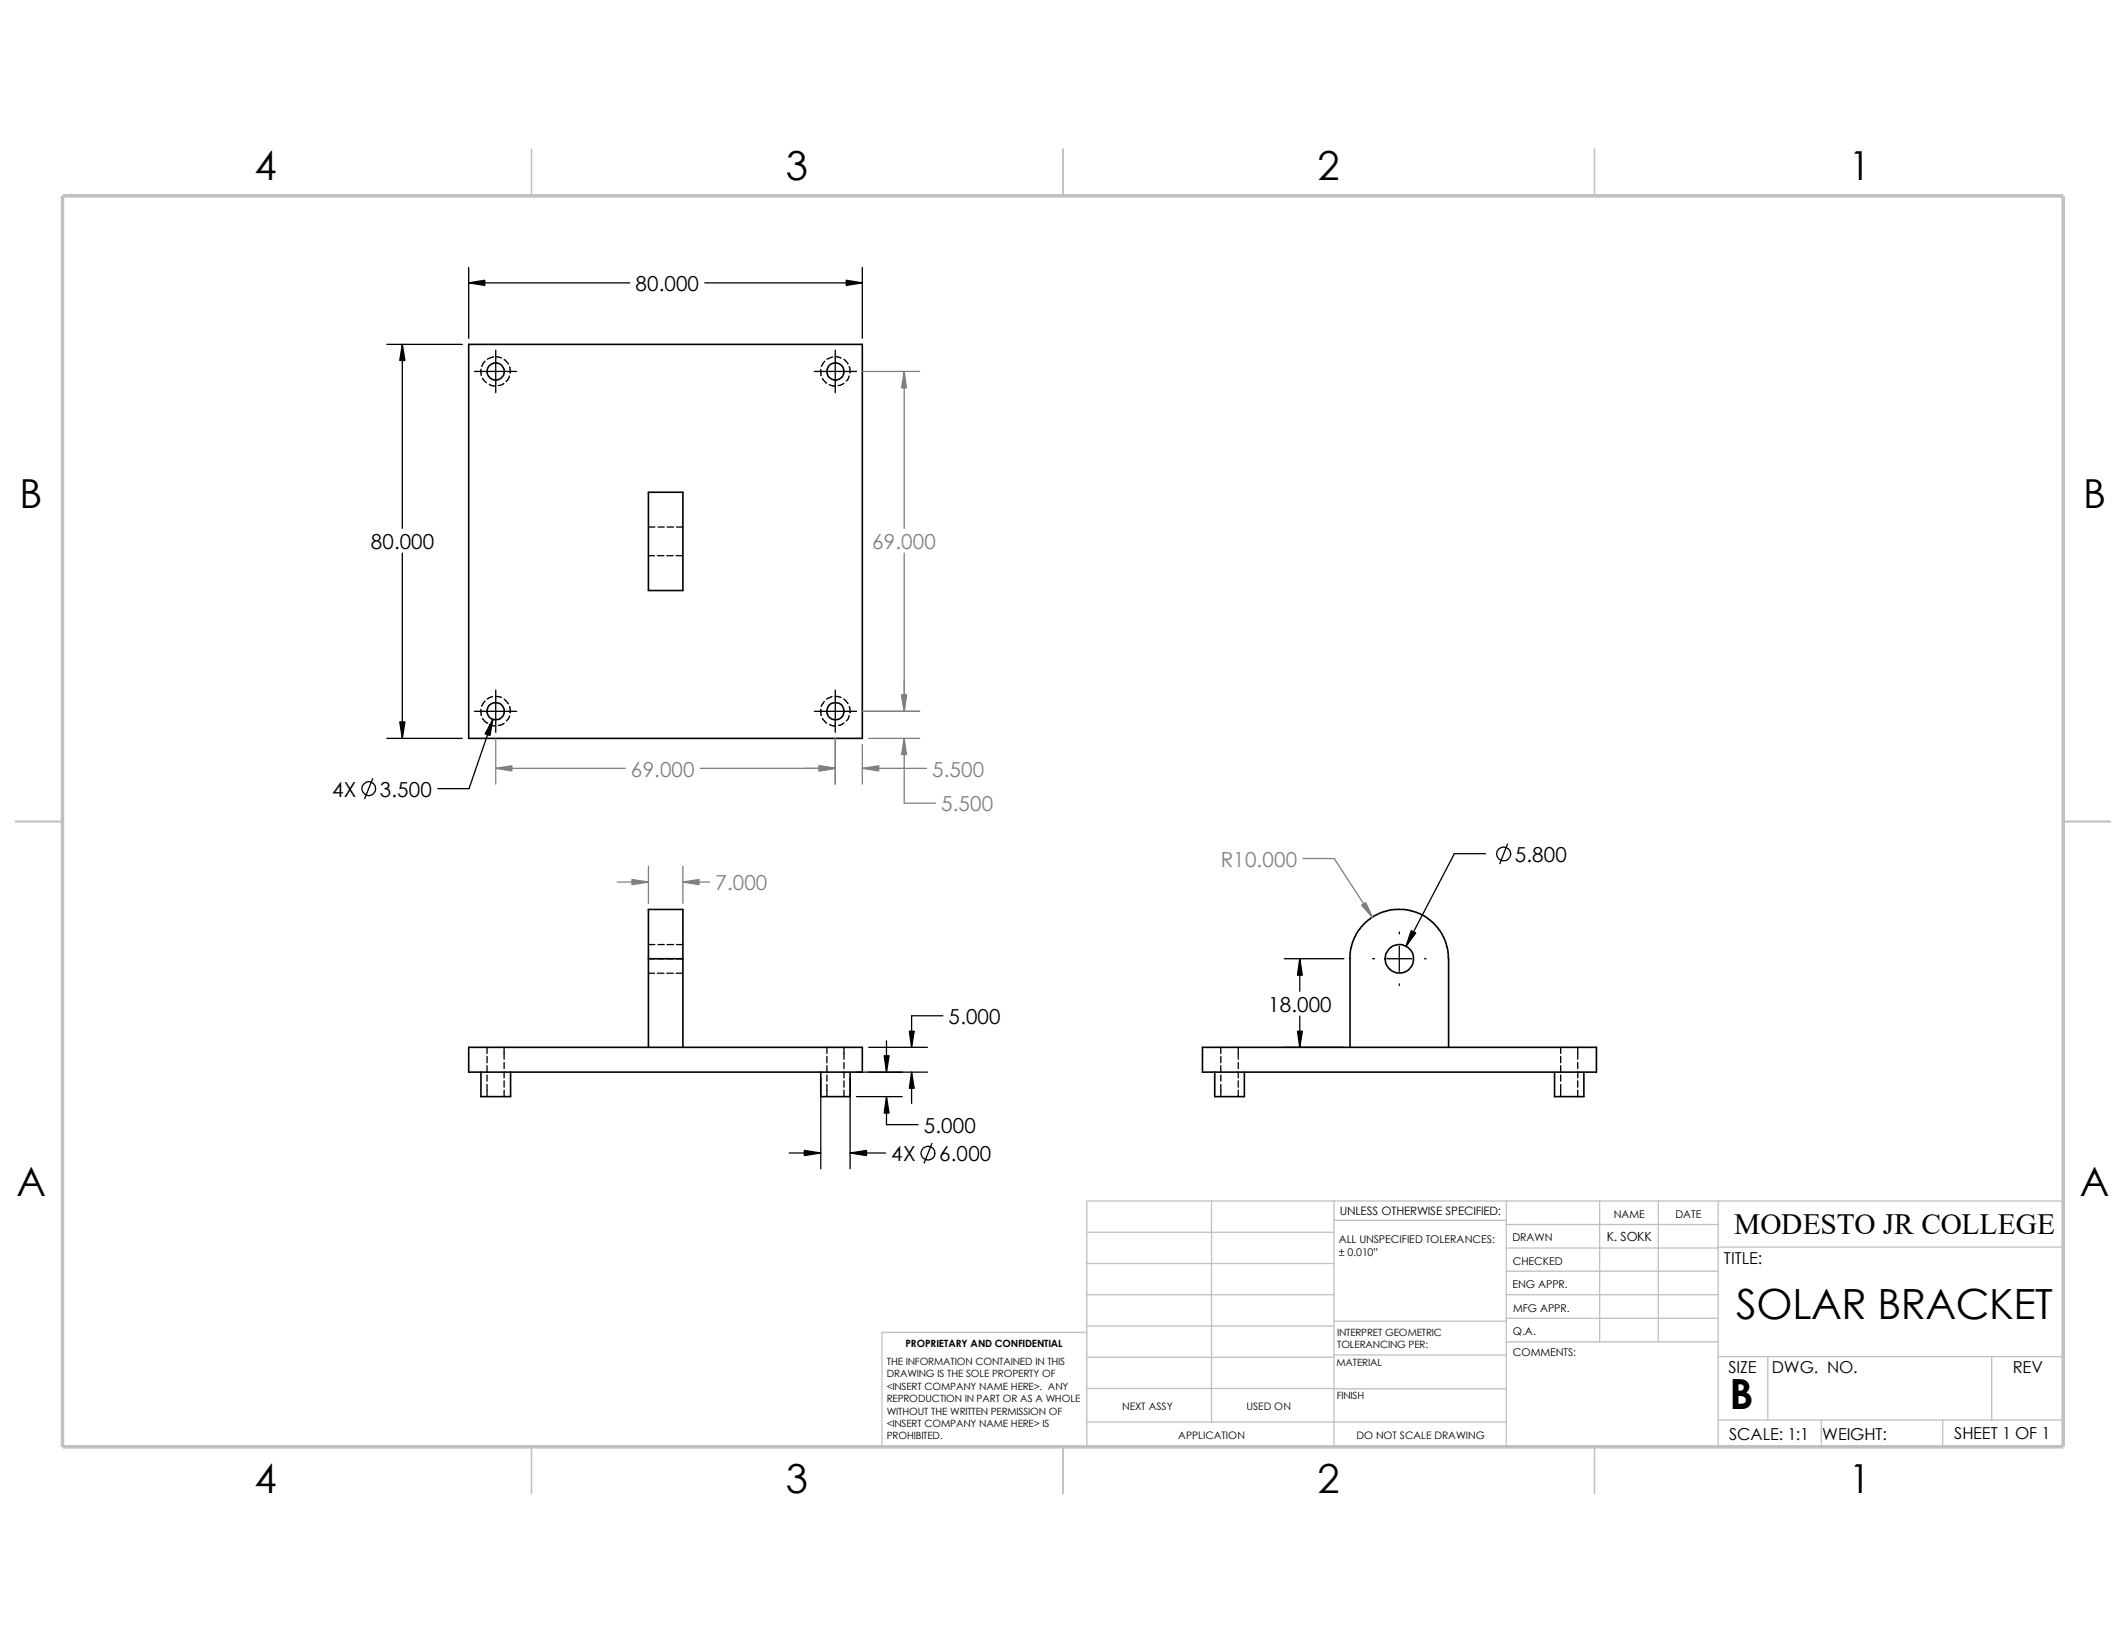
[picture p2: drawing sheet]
<svg xmlns="http://www.w3.org/2000/svg" width="279mm" height="216mm" viewBox="0 0 279 216" stroke-linecap="round" stroke-linejoin="round" font-family="sans-serif">
<g fill="none" stroke="#c0c0c0" stroke-width=".17">
<path d="M159.2 157.8v29.1M175.3 157.8v32.3M198 157.8v32.3M210.2 157.8v18.5M217.9 157.8v18.5M225.8 157.8v32.3M271.1 157.8h-128.3v32.3M142.8 175.1h-26.9v15M142.8 161.9h32.5M142.8 170.1h32.5M142.8 166h32.5M142.8 174.2h32.5"/>
<path d="M142.8 178.4h32.5M175.3 173.6h22.7M175.3 160.4h22.7M175.3 178.1h22.7M198 173.2h27.8M198 170.1h27.8M198 160.9h27.8M198 164h27.8M198 167h27.8M198 176.3h27.8M225.8 163.9h45.3M225.8 178.3h45.3"/>
<path d="M232.3 178.3v8.3M261.7 178.3v8.3M142.8 182.5h32.5M142.8 186.9h55.2M175.3 182.5h22.7M225.8 186.6h45.3M239.4 186.6v3.5M255.3 186.6v3.5"/>
</g>
<path d="M69.8 19.6v6.1M139.7 19.6v6.1M209.5 19.6v6.1M2 107.9h6.2M271.1 107.9h6.2M69.8 190.1v6.2M139.7 190.1v6.2M209.5 190.1v6.2" fill="none" stroke="#c0c0c0" stroke-width=".21"/>
<path d="M8.2 25.7h262.9v164.4h-262.9z" fill="none" stroke="#c0c0c0" stroke-width=".47"/>
<g fill="none" stroke="#000" stroke-width=".17">
<path d="M61.6 37.2h21.2M61.6 35.1v9.3M92.6 37.2h20.7M113.3 35.1v9.3M50.8 45.3h9.9M52.9 45.3v24.1M62.4 48.8h5.5M63.2 48.5v.8M63.4 49.7l.5 .6M63.7 47.5l-.4 .6M64.3 50.5l.5 .2h.3M64.8 46.9l-.7 .3"/>
<path d="M65.2 46.9l.7 .1M65.2 46v5.6M66.2 50.4l-.4 .2-.3 .1M66.3 47.2l.5 .6M66.9 49.4l-.1 .5-.3 .2M67 48.2v.8M107 48.8h5.6M107.9 48.6v.8M108.1 49.7l.5 .6M108.4 47.5l-.5 .6M109 50.5l.8 .3M109.4 46.9l-.7 .3"/>
<path d="M109.8 46.9l.7 .1M109.8 46v5.6M110.9 47.2l.5 .6M110.9 50.4l-.7 .3M111.6 48.2l.1 .4v.4M111.6 49.4l-.2 .5-.2 .2M52.9 72.7v24.3M85.2 69.3h.9M85.2 73h.8M86.4 73h.8M86.5 69.3h.8M87.6 73h.9"/>
<path d="M87.7 69.3h.8M88.9 73h.8M88.9 69.3h.8M50.8 97h9.9M62.4 93.5h5.5M63.2 93.2v.8M63.4 94.4l.6 .6M63.7 92.1l-.4 .7M64 95h.1M64.3 95.2l.8 .2M64.7 91.5l-.7 .4M64.8 94.5l-3.2 9.1h-4.1"/>
<path d="M65.2 91.5l.7 .2M65.2 90.7v5.5M66.3 91.9l.5 .6M66.3 95l-.5 .3h-.3M67 92.8v.8M67 94.1l-.2 .4-.3 .2M107 93.5h5.6M107.9 93.2v.8M108.1 94.4l.5 .6M108.3 92.2l-.4 .6M109 95.2l.8 .2M109.3 91.5l-.7 .4"/>
<path d="M109.8 90.7v5.5M109.8 91.5l.7 .2M110.9 91.9l.5 .6M110.9 95l-.7 .3M111.6 92.8l.1 .5v.3M111.6 94l-.2 .5-.2 .2M49 102.3l-1.1 2.6M195.2 112.2h-4.1l-6.3 12.1M198.1 110.9l-1 2.6M64 137.6v.8M64 138.8v.9M66.3 137.6v1.6"/>
<path d="M66.3 139.6v.8M85.2 126h.8M85.2 124.1h.9M85.2 127.9h.8M86.4 126h.8M86.4 127.9h.8M86.5 124.1h.8M87.6 126h.9M87.6 127.9h.9M87.7 124.1h.8M88.9 126h.8M88.9 127.9h.8"/>
<path d="M88.9 124.1h.8M108.7 137.6v.8M108.7 138.8v.9M110.9 137.6v1.6M110.9 139.6v.8M114.2 137.6h7.7M116.5 136.8v4.1M123.9 133.5h-4.1v4.1M160.4 137.6v.8M160.4 138.8v.9M162.7 137.6v1.6M162.7 139.6v.8"/>
<path d="M168.8 126h7.8M168.8 137.6h7.8M170.8 126v4.3M170.8 133.5v4.1M180.4 126h.2M182.2 126h3.3M183.9 122.5v.2M183.9 124.3v3.3M183.9 129.3v.2M187.2 126h.2M205.1 137.6v.8M205.1 138.8v.9"/>
<path d="M207.3 137.6v1.6M207.3 139.6v.8M64 140v.9M64 141.3v.8M64 142.5v1.6M66.3 140.8v.8M66.3 142v.9M66.3 143.3v.8M103.7 151.5h4.2M107.9 141.7v11.9M108.7 140v.9M108.7 141.3v.8"/>
<path d="M108.7 142.5v1.6M110.9 140.8v.8M110.9 142v.9M110.9 143.3v.8M111.7 141.7v11.9M111.7 151.5h4.7M112.6 140.9h9.3M112.6 144.1h6M116.5 144.1v3.7h4.1M119.8 140.9v4.1M122.5 150.2l-1 2.6M160.4 140v.9"/>
<path d="M160.4 141.3v.8M160.4 142.5v1.6M162.7 140.8v.8M162.7 142v.9M162.7 143.3v.8M205.1 140v.9M205.1 141.3v.8M205.1 142.5v1.6M207.3 140.8v.8M207.3 142v.9M207.3 143.3v.8"/>
<circle cx="48.5" cy="103.6" r=".9"/>
<circle cx="197.6" cy="112.2" r=".91"/>
<circle cx="122" cy="151.5" r=".9"/>
</g>
<g fill="none" stroke="#000" stroke-width=".21">
<path d="M61.6 45.3h51.7v51.7h-51.7zM85.2 64.7h4.5v12.9h-4.5zM61.6 137.6h51.7v3.3h-51.7zM85.2 126h4.5M85.2 126v11.6M85.2 126v-6.5h4.5v6.5M89.7 126v11.6M158 137.6h51.8v3.3h-51.8zM177.4 126l.1-1.1 .3-1.1 .7-1.5 .6-.8 .6-.6 1.5-.8 1.6-.6h1.1h1l1.7 .6 .9 .5 .8 .6 .6 .6 .6 .9 .5 1.1 .3 1.1 .1 1.1v11.6M177.4 126v11.6M63.2 140.9v3.2h3.9v-3.2M107.9 140.9v3.2h3.8v-3.2"/>
<path d="M159.6 140.9v3.2h3.9v-3.2M204.3 140.9v3.2h3.9v-3.2"/>
<circle cx="65.2" cy="48.8" r="1.14"/>
<circle cx="109.8" cy="48.8" r="1.14"/>
<circle cx="65.2" cy="93.5" r="1.14"/>
<circle cx="109.8" cy="93.5" r="1.14"/>
<circle cx="183.9" cy="126" r="1.88"/>
</g>
<g fill="none" stroke="#808080" stroke-width=".17">
<path d="M113.4 48.8h7.5M118.8 48.8v20.6M118.8 72.7v20.8M65.2 97.1v5.9M109.8 97.1v5.9M113.3 97.8v5.2M113.4 93.5h7.5M114.2 97h6.7M118.8 97v8.5h4.1M65.2 101h17M81.1 115.9h4.1M85.2 113.8v4.9"/>
<path d="M89.7 113.8v4.9M89.7 115.9h3.6M92 101h17.8M113.3 101h8.5M171.2 112.8h4.1l5.1 7.8"/>
</g>
<g fill="#808080" stroke="#808080" stroke-width=".17">
<path d="M83.1 115.6l2.1 .3-2.1 .3z"/>
<path d="M89.7 115.9l2.2-.3v.6z"/>
<path d="M107.7 100.6l2.1 .4-2.1 .3z"/>
<path d="M113.3 101l2.2-.4v.7z"/>
<path d="M118.5 91.3h.6l-.3 2.2z"/>
<path d="M118.8 48.8l.3 2.2h-.6z"/>
<path d="M118.8 97l.3 2.1h-.6z"/>
<path d="M65.2 101l2.1-.4v.7z"/>
<path d="M178.9 119l.6-.4 .9 2z"/>
</g>
<g fill="#000" stroke="#000" stroke-width=".17">
<path d="M61.6 37.2l2.1-.4v.7zM111.2 36.8l2.1 .4-2.1 .3zM52.9 45.3l.3 2.1h-.7zM52.5 94.9h.7l-.3 2.1zM64.8 94.5l-.4 2.1-.6-.2zM119.5 135.5h.6l-.3 2.1zM170.8 126l.4 2.1h-.7zM170.5 135.5h.7l-.4 2.1zM185.5 122.3l.6 .3-1.3 1.7zM105.7 151.2l2.2 .3-2.2 .3zM111.7 151.5l2.2-.3v.6zM116.2 138.7h.6l-.3 2.2z"/>
<path d="M116.5 144.1l.3 2.2h-.6zM119.8 140.9l.3 2.1h-.6z"/>
</g>
<g font-size="5.5">
<text x="228.2" y="173.3">SOLAR BRACKET</text>
<text x="227.3" y="185.2">B</text>
</g>
<g font-size="5.3">
<text x="33.4" y="23.7">4</text>
<text x="103.3" y="23.7">3</text>
<text x="173.1" y="23.7">2</text>
<text x="243" y="23.7">1</text>
<text x="2.6" y="66.8">B</text>
<text x="273.8" y="66.8">B</text>
<text x="2.2" y="157.2">A</text>
<text x="273.3" y="157.2">A</text>
<text x="33.4" y="196.2">4</text>
<text x="103.3" y="196.2">3</text>
<text x="173.1" y="196.2">2</text>
<text x="243" y="196.2">1</text>
</g>
<text font-size="3.9" x="227.9" y="162.2">MODESTO JR COLLEGE</text>
<g font-size="2.7">
<text x="83.5" y="38.3">80.000</text>
<text x="48.7" y="72.1">80.000</text>
<text x="43.6" y="104.7">4X</text>
<text x="49.9" y="104.7">3.500</text>
<text x="199.1" y="113.2">5.800</text>
<text x="124.7" y="134.5">5.000</text>
<text x="166.7" y="133">18.000</text>
<text x="121.4" y="148.9">5.000</text>
<text x="117.1" y="152.6">4X</text>
<text x="123.4" y="152.6">6.000</text>
</g>
<g font-size="2.7" fill="#808080">
<text x="114.6" y="72.1">69.000</text>
<text x="82.9" y="102.1">69.000</text>
<text x="122.5" y="102.1">5.500</text>
<text x="123.7" y="106.6">5.500</text>
<text x="160.4" y="113.9">R10.000</text>
<text x="94" y="117">7.000</text>
</g>
<g font-size="2.2">
<text x="226.6" y="166.1">TITLE:</text>
<text x="227.2" y="180.4">SIZE</text>
<text x="232.8" y="180.4">DWG. NO.</text>
<text x="264.5" y="180.5">REV</text>
<text x="227.2" y="189.2">SCALE: 1:1</text>
<text x="239.5" y="189.2">WEIGHT:</text>
<text x="256.8" y="189.1">SHEET 1 OF 1</text>
</g>
<text font-size="1.7" x="211.2" y="163">K. SOKK</text>
<text font-size="1.5" x="176.1" y="159.7">UNLESS OTHERWISE SPECIFIED:</text>
<g font-size="1.4">
<text x="212.1" y="160">NAME</text>
<text x="220.2" y="160.1">DATE</text>
<text x="175.9" y="163.4">ALL UNSPECIFIED TOLERANCES:</text>
<text x="175.9" y="165.1">± 0.010”</text>
<text x="198.8" y="163.1">DRAWN</text>
<text x="198.8" y="166.3">CHECKED</text>
<text x="198.8" y="169.3">ENG APPR.</text>
<text x="198.8" y="172.4">MFG APPR.</text>
<text x="198.8" y="178.1">COMMENTS:</text>
<text x="198.8" y="175.4">Q.A.</text>
<text x="147.5" y="185.3">NEXT ASSY</text>
<text x="163.8" y="185.3">USED ON</text>
<text x="154.9" y="189.1">APPLICATION</text>
<text x="178.3" y="189.1">DO NOT SCALE DRAWING</text>
</g>
<g font-size="1.3">
<text x="116.5" y="179.3">THE INFORMATION CONTAINED IN THIS</text>
<text x="119" y="177">PROPRIETARY AND CONFIDENTIAL</text>
<text x="175.6" y="179.5">MATERIAL</text>
<text x="175.7" y="177.1">TOLERANCING PER:</text>
<text x="175.7" y="175.5">INTERPRET GEOMETRIC</text>
<text x="116.5" y="181">DRAWING IS THE SOLE PROPERTY OF</text>
<text x="116.5" y="182.6">&lt;INSERT COMPANY NAME HERE&gt;. ANY</text>
<text x="116.5" y="184.2">REPRODUCTION IN PART OR AS A WHOLE</text>
<text x="116.5" y="185.9">WITHOUT THE WRITTEN PERMISSION OF</text>
<text x="175.7" y="183.9">FINISH</text>
<text x="116.5" y="187.5">&lt;INSERT COMPANY NAME HERE&gt; IS</text>
<text x="116.5" y="189.1">PROHIBITED.</text>
</g>
</svg>
